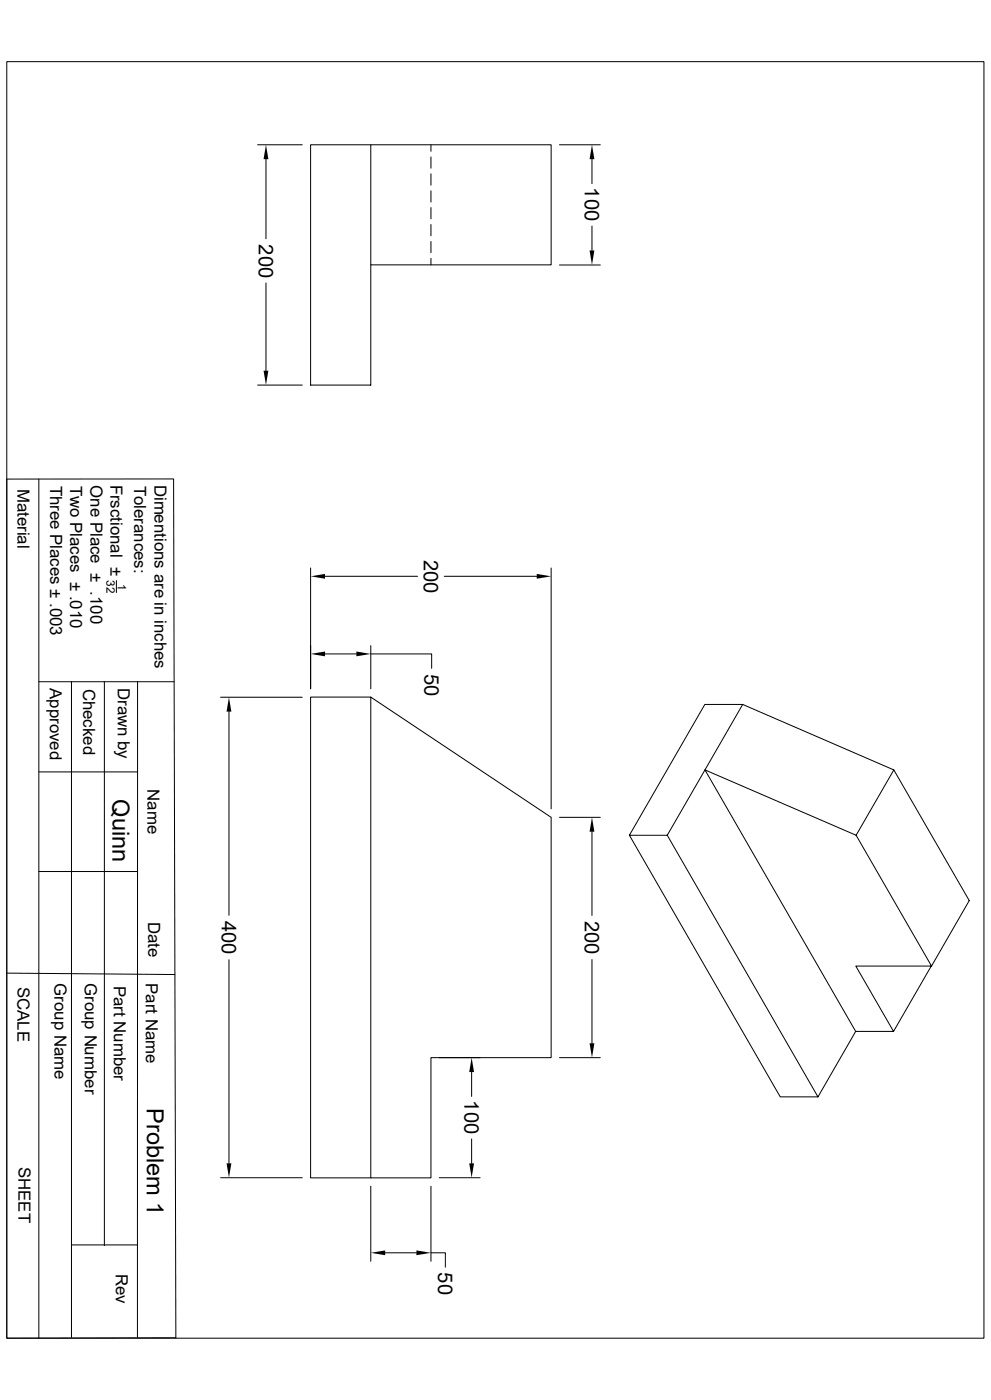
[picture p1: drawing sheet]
<svg xmlns="http://www.w3.org/2000/svg" width="297mm" height="420mm" viewBox="0 0 297 420" stroke-linecap="round" stroke-linejoin="round" font-family="sans-serif">
<g fill="none" stroke="#000" stroke-width=".3">
<path d="M2 18.5h292.9v382.9h-292.9zM77.2 43.4h13.4M79.7 47.8v23.8M111.1 43.4h-18v72.1h18v-36M111.1 43.4h54.1v36.1h-54.1zM129.2 43.4v2M129.2 47.1v3.4M129.2 52.2v3.3M129.2 57.2v3.4M167.7 43.4h12.2M177.4 47.8v7.3M129.2 62.3v3.4"/>
<path d="M129.2 67.4v3.3M129.2 72.4v3.4M129.2 77.5v2M167.7 79.5h12.2M177.4 67.8v7.3M79.7 84.9v26.3M77.2 115.5h13.4M2 143.7h50l.7 257.6-50.7 .1zM11.6 143.7v257.8M34.9 174.2v3.6M93.1 170.4v36.2M97.4 172.9h27.7"/>
<path d="M133.1 172.9h27.8M165.2 170.4v72.3M97.4 196.2h9.4M111.1 196.2h18.3v4.3M111.1 193.7v12.9M11.6 204.5h40.6M21.4 204.5v196.7M31.3 204.5v169.2M41.2 204.5v196.7M66.1 209.2h24.5M68.6 213.5v61.1M111.1 209.1l54.1 36.1v72.1h-36v36.1h-18.1z"/>
<path d="M111.1 209.1h-18v144.3h18M222.6 211.3h-11.4l-22.6 39.3 45.2 78.5h11.4M11.6 231.6h29.6M267.9 231l-45.3-19.7-11.3 19.7 45.3 19.6 11.3-19.6 22.6 39.2-11.3 19.6-22.6-39.2M167.7 245.2h12.2M177.4 249.5v25.1M188.6 250.6h11.4M11.6 261.5h29.6M2 291.9l50.4 .5M68.6 287.9v61.1M177.4 287.9v25.1M279.1 289.8l-11.3 19.6-11.3-19.6h22.7"/>
<path d="M131.7 317.3h12.2M167.7 317.3h12.2M256.5 309.4l-11.3 19.7-45.2-78.5 11.3-19.6 45.2 78.4h11.3M141.4 321.6v7.3M66.1 353.3h24.5M111.1 355.9v22.5M129.2 355.9v22.5M131.7 353.3h12.2M141.4 341.7v7.3M21.4 373.5h19.8M115.4 375.8h9.4M129.2 375.8h4.3v4.4"/>
</g>
<g fill="#000">
<path d="M79.7 43.4l.7 4.4h-1.4zM177.4 43.4l.7 4.4h-1.4zM176.7 75.1h1.4l-.7 4.4zM79 111.2h1.4l-.7 4.3zM93.1 172.9l4.3-.7v1.4zM160.9 172.2l4.3 .7-4.3 .7zM93.1 196.2l4.3-.7v1.4zM106.8 195.5l4.3 .7-4.3 .7zM68.6 209.2l.7 4.3h-1.4zM177.4 245.2l.7 4.3h-1.4zM176.7 313h1.4l-.7 4.3zM141.4 317.3l.7 4.3h-1.5z"/>
<path d="M67.9 349h1.4l-.7 4.3zM140.6 349h1.5l-.7 4.3zM111.1 375.8l4.3-.7v1.5zM124.8 375.1l4.4 .7-4.4 .8z"/>
</g>
<g font-size="7.1">
<text x="33.7" y="239.8" transform="rotate(90 33.7 239.8)">Quinn</text>
<text x="44" y="332.4" transform="rotate(90 44 332.4)">Problem 1</text>
</g>
<g font-size="6.1">
<text x="175.3" y="56.2" transform="rotate(90 175.3 56.2)">100</text>
<text x="77.6" y="73.3" transform="rotate(90 77.6 73.3)">200</text>
<text x="127" y="167.9" transform="rotate(90 127 167.9)">200</text>
<text x="127.2" y="202.1" transform="rotate(90 127.2 202.1)">50</text>
<text x="66.5" y="276.3" transform="rotate(90 66.5 276.3)">400</text>
<text x="175.3" y="276.3" transform="rotate(90 175.3 276.3)">200</text>
<text x="139.2" y="330.1" transform="rotate(90 139.2 330.1)">100</text>
<text x="131.3" y="381.7" transform="rotate(90 131.3 381.7)">50</text>
</g>
<g font-size="5">
<text x="5.3" y="146.6" transform="rotate(90 5.3 146.6)">Material</text>
<text x="15" y="145.7" transform="rotate(90 15 145.7)">Three Places ± .003</text>
<text x="21" y="145.7" transform="rotate(90 21 145.7)">Two Places ± .010</text>
<text x="27.1" y="145.5" transform="rotate(90 27.1 145.5)">One Place ± .100</text>
<text x="33.1" y="145.4" transform="rotate(90 33.1 145.4)">Frsctional ±</text>
<text x="40.3" y="145.7" transform="rotate(90 40.3 145.7)">Tolerances:</text>
<text x="46.3" y="145.4" transform="rotate(90 46.3 145.4)">Dimentions are in inches</text>
<text x="15" y="206.5" transform="rotate(90 15 206.5)">Approved</text>
<text x="24.9" y="206.6" transform="rotate(90 24.9 206.6)">Checked</text>
<text x="35.3" y="206.4" transform="rotate(90 35.3 206.4)">Drawn by</text>
<text x="44.2" y="236.7" transform="rotate(90 44.2 236.7)">Name</text>
<text x="44.4" y="276.6" transform="rotate(90 44.4 276.6)">Date</text>
<text x="5.2" y="296" transform="rotate(90 5.2 296)">SCALE</text>
<text x="16.3" y="295" transform="rotate(90 16.3 295)">Group Name</text>
<text x="25.4" y="294.9" transform="rotate(90 25.4 294.9)">Group Number</text>
<text x="34.1" y="295.7" transform="rotate(90 34.1 295.7)">Part Number</text>
<text x="43.7" y="294.9" transform="rotate(90 43.7 294.9)">Part Name</text>
<text x="5.5" y="350.1" transform="rotate(90 5.5 350.1)">SHEET</text>
<text x="34.7" y="382.1" transform="rotate(90 34.7 382.1)">Rev</text>
</g>
<g font-size="3.5">
<text x="31.9" y="174" transform="rotate(90 31.9 174)">32</text>
<text x="35.3" y="175.1" transform="rotate(90 35.3 175.1)">1</text>
</g>
</svg>
